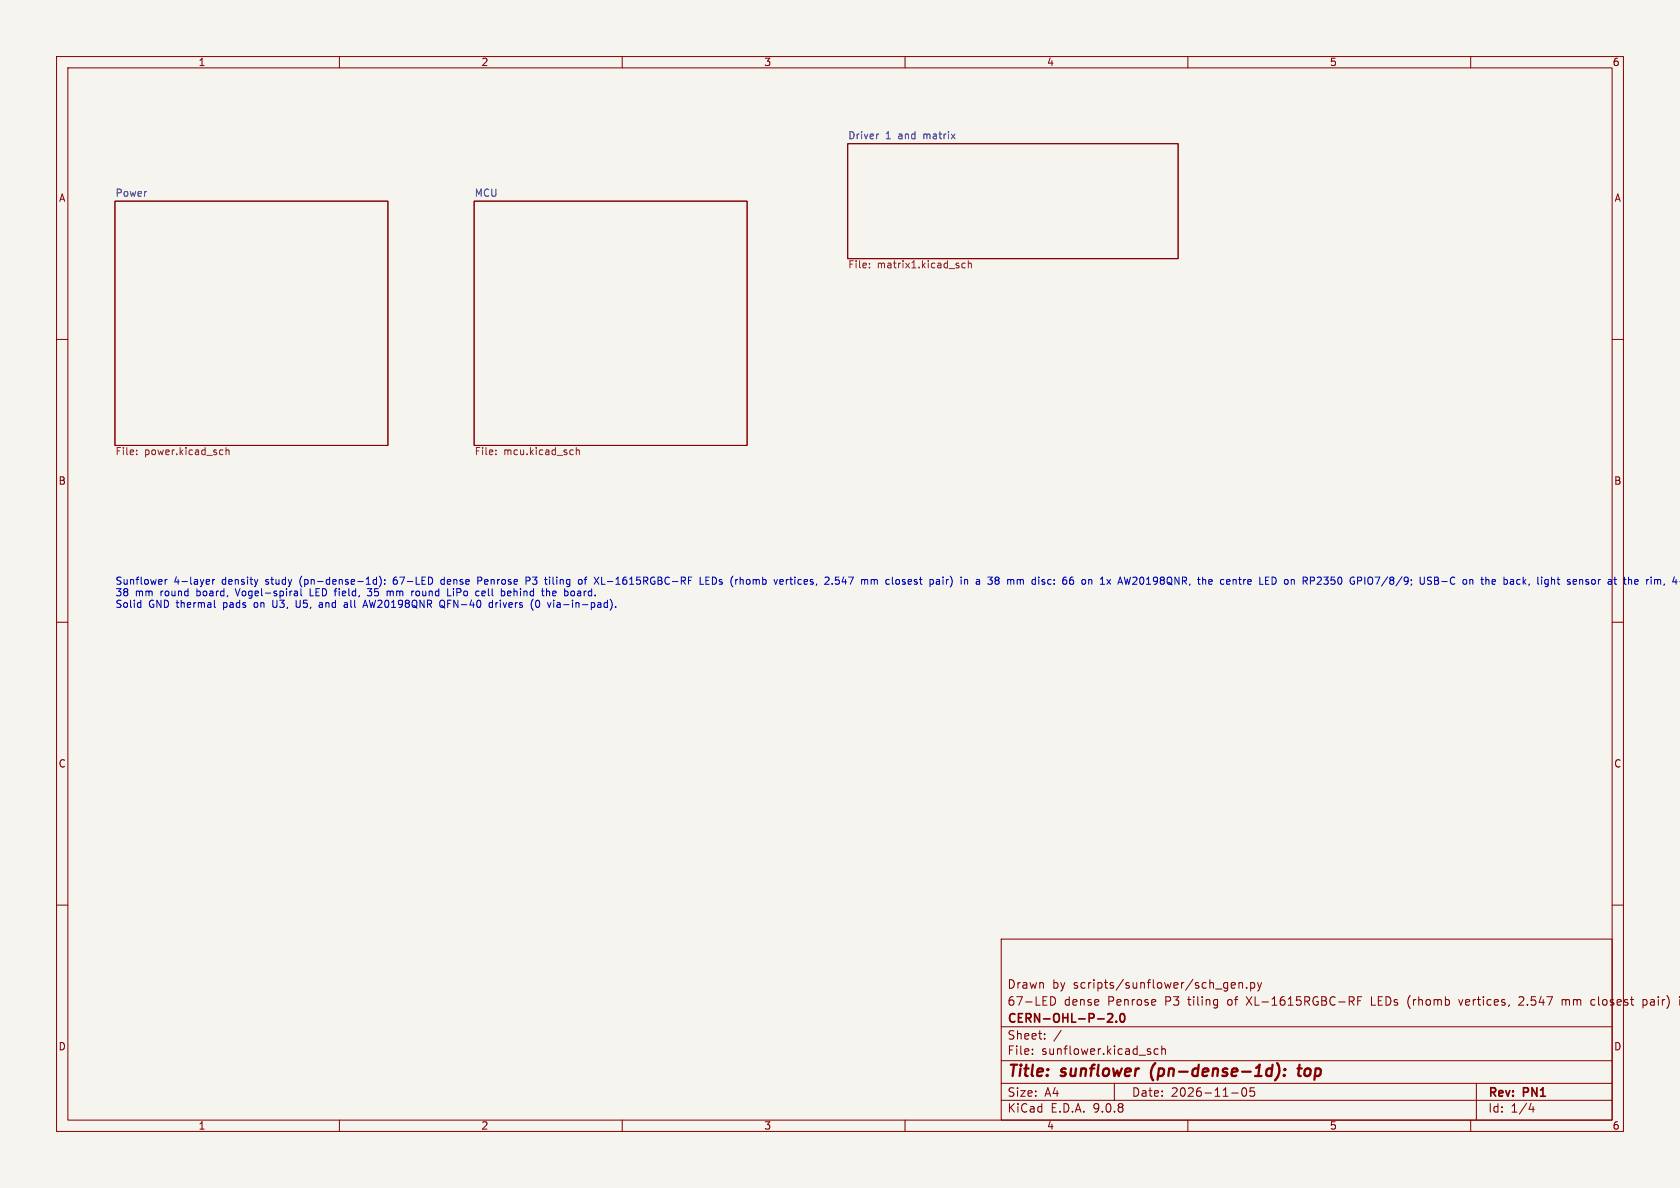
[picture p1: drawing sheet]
<svg xmlns="http://www.w3.org/2000/svg" width="297mm" height="210mm" viewBox="0 0 297 210" stroke-linecap="round" stroke-linejoin="round" font-family="sans-serif">
<path d="M0 0h297v210h-297z" fill="#f5f4ef" stroke="#f5f4ef" stroke-width=".18"/>
<g fill="none" stroke="#840000" stroke-width=".18">
<path d="M10 10h277v190h-277zM12 12h273v186h-273zM60 10v2M110 10v2M160 10v2M210 10v2M260 10v2M20.3 35.6h48.3v43.1h-48.3zM83.8 35.6h48.3v43.1h-48.3zM149.9 25.4h58.4v20.3h-58.4zM10 60h2M285 60h2"/>
<path d="M10 110h2M285 110h2M10 160h2M177 166h108v32h-108zM185.7 176.2a.76 .76 0 0 1 .9 .7 .76 .76 0 0 1-.9 .8zM204.2 176.8l.1 .3-.7 .1M217.7 174.2l.7-.1-.1-.3-.4-.1-.2 .2v.7h.6M219 173.8l.2-.1 .4 .1 .1 .9M219 173.7v1M220.4 174.6v.1M221.1 173.8l.4-.1 .3 .3v.4l-.1 .2h-.6M221.1 173.7v1.5"/>
<path d="M222.3 173.7l.4 1M222.7 174.7l-.2 .4-.2 .1M223 173.7l-.3 1M238.5 176.2h.6l.3 .3-.2 .4-.7 .1M238.9 177l.5 .7M240 176.9h.5M240.7 176.2h-.7v1.5M242.5 176.2v1.5h.7M249.1 176.3l-.2 .7 .2 1M257.9 176.7l.3 1 .4-1M269.1 176.2l-.6 .1M269.3 176.8l-.8 .9h.9"/>
<path d="M276.2 176.7v1M276.2 176.8l.4-.1 .2 .2M276.8 176.9v.8M276.9 176.8l-.1 .1M281.4 177.6h.6M281.4 176.8h.6M285 160h2M290.5 176.8l.4-.1 .3 .3v.4l-.2 .2h-.5M290.5 176.7v1.5M297 176.2v.1M297 176.7v1M60 198v2"/>
<path d="M110 198v2M160 198v2M177 194.5h108M177 191.5h108M177 187.5h108M177 181.5h108M182.5 186.3v.1M182.5 185.5v.1M184.7 183.6v.1M184.7 182.8v.1M187.6 182.1l-1.3 2M197 191.5v3"/>
<path d="M204.7 185.5l-.4-.1-.3 .3v.4l.2 .2h.5M205.4 185.5l.2-.1 .4 .1v.9M205.4 184.9v1.5M210 198v2M217.7 193.2h1.2M219.7 192.4a.81 .81 0 0 0 .3 1.4l.2-.1 .2-.5-.2-.8M221 192.3v.7l.2-.1h.5l.1 .6-.3 .3-.5-.1M260 198v2M261 191.5v6.5M270.7 195l-.4 1.1h.9M271 195.6v1"/>
</g>
<g fill="none" stroke="#840000" stroke-width=".4">
<path d="M203.5 189.3l.1 1.1M224.3 188.9l.6 .1M224.7 190.1l-.2 .1M225 188.2l-.3 2M225.8 187.9a2.32 2.32 0 0 1-.4 3.1M227 190l.1 .1-.1 .1M227 190l-.1 .1 .1 .1M227 190v.2M227.2 189l-.1 .2M227.2 189l.1 .1-.2 .1M227.2 189l-.1 .1v.1M229.4 188.9h.7"/>
<path d="M229.7 188.2l-.2 1.7 .1 .2 .4 .1"/>
</g>
<path d="M195.8 179.3l.6-.1 .2 .1 .1 .3-.9 1.1h.9M198.1 179.3l.2-.1a.81 .81 0 0 1 .6 .6 .81 .81 0 0 1-.3 .8l-.1 .1a.81 .81 0 0 1-.4-1.4zM197.3 180.5v.2" fill="none" stroke="#840000" stroke-width=".3"/>
<g fill="none" stroke="#725600" stroke-width=".18">
<path d="M153.7 47.2v.2M153.7 46.6v.1M170.6 46.6l-.3-.1-.3 .3 .2 .5h.4M171.2 46.6l.2-.1 .3 .1v.8M171.2 46.1v1.3M24.2 79.6v.1M39 79.5l.4 .1M40 79.7l.1-.2 .3 .1 .1 .8M40 79.1v1.3M87.7 79.6v.1M101.2 79.5l.1 .1M101.9 79.7l.2-.2 .3 .1v.8"/>
<path d="M101.9 79.1v1.3M24.2 80.3v.1M39.4 80.3l-.4 .1M87.7 80.3v.1M101.3 80.3l-.1 .1"/>
</g>
<path d="M155.3 23.7l-.2 .1" fill="none" stroke="#006464" stroke-width=".18"/>
<g fill="none" stroke="#0000c2" stroke-width=".18">
<path d="M24.5 106.5l.4 .1M24.9 106.1v1.3M24.9 107.3l-.4 .1M29.2 102.4v.9M29.6 102.4l-.4 .3M36.6 102.4l.4 .1 .1 .2-.7 .2M37 103.2l-.4 .1M37.6 102.4v.9M37.9 106.1v1.1l.2 .2M38 102.4l-.4 .3M41.6 104.1l.4 1.2M45.6 102.4l-.3 .9"/>
<path d="M48.2 106.1v1l.3 .3M52 105.1l.2 .2h.4M52 104.5h.5l.1 .8M52.4 106.1v1l.1 .2 .3 .1M52.6 104.8h-.4l-.2 .2M53.2 104.1v1l.2 .2M54.8 104.1v1.2h.6M56.5 106.6h.4M57 106.8l-.4 .1-.2 .2 .2 .3 .4-.1M60.9 107.3h.5M60.9 106.6h.5v.8M61.4 106.8l-.5 .2"/>
<path d="M64.1 107.4l.5-1.3 .4 1.3M64.3 107h.6M64.9 105.2l.2 .1h.5M64.9 104.1h.8l-.4 .4M65.5 104.5l.1 .1M66.6 102.5l-.4-.1-.2 .3 .1 .5h.5M66.6 102v1.3M67 101.8a1.46 1.46 0 0 1 0 2M68 103.2v.1M68 102.5v.1M68.5 104.5h.3l.2 .2M69 104.7v.6"/>
<path d="M69.2 104.5l-.2 .2M69.7 102.1a.99 .99 0 0 0-.1 1.1l.2 .1M69.8 102.5l-.3 .2M73 104.5h.2M73.8 104.5l-.3 .2v.4l.3 .2M78 107.1l.7 .4M78.4 106.2a.81 .81 0 0 1-.1 1.2l-.4-.1M78.4 102.4l-.3 .1-.2 .2 .1 .5 .4 .1M79.1 105.3h.6M80.2 104.5v.8M85.1 102.1l-.6-.1v1.3M85.1 102.6l-.6 .1"/>
<path d="M85.6 104.5h-.2l-.2 .2v.6h.4M85.8 104.8l-.6 .1M87.1 106.6l-.4-.1-.2 .3 .1 .5h.5M87.1 106.1v1.3M87.7 106.5v.9M87.9 106.5l-.2 .3M89.1 104.5l.1 .2-.1 .6M90.3 104.5h-.4l-.2 .2 .1 .6h.5M90.3 104.8l-.6 .1M93 102.7l.6-.1 .1-.2v-.3l-.7-.1v1.3M94.2 107.8l.1 .1M94.8 106.2a.69 .69 0 0 0 .3 1.2l.2-.1 .1-.4-.1-.7"/>
<path d="M96.6 104.6l.2-.1h.3l.1 .8M96.6 104.1v1.2M97.2 102v.1M97.2 102.4v.9M98.6 106.9l-.2 .2 .2 .3M98.6 106.5l-.1 .1M101.5 104.5l.1 .2-.1 .5-.2 .1h-.3M102.3 102.6l.2-.2 .3 .2 .1 .4-.1 .2-.3 .1-.2-.1zM103.3 102.4h.5M106.4 102v1.3h.6M108.8 107.3v.1M121.7 102h.6"/>
<path d="M123.8 102v1.3h.6M124.8 102.6h.4M125.4 102h-.6v1.3h.6M130.8 102v1.3M131 102.4l-.2 .2M137.9 102.9l.6-.2-.1-.2-.4-.1-.1 .2v.6h.5M146.3 102l.3 .3-.1 .3-.7 .7h.8M147.1 103.2v.1M147.7 103.2l.4 .1M148.3 102h-.6v.6l.4-.1M154 102.6l.4-.2 .2 .2M154 102.4v.9"/>
<path d="M154.6 102.6v.7M154.7 102.4l-.1 .2M158.6 102.4l.3 .1 .1 .2v.5l-.4 .1M165.7 102.4h.2l.2 .2v.7M166.1 103.2l-.4 .1M166.1 102.7l-.4 .1M166.7 102v.1M166.7 102.4v.9M173 102.4l-.4 .1M173.1 102.8h-.3l-.2 .2v.2l.5 .1M174.6 102h.8l-.4 .5M175.2 102.5l.2 .2v.3l-.2 .3"/>
<path d="M185.5 102.4l.3 .1M185.8 103.2l-.3 .1M191.9 102.6l-.4-.2-.2 .3 .1 .5 .3 .1 .2-.1M194.5 103.3h.8M198.8 102l.3 1.3M201.9 102a.79 .79 0 0 1 0 1.3M216.4 102.5l-.4-.1-.2 .3 .1 .5h.5M220.1 102.4h.1M220.8 102.4l-.2 .2v.5l.2 .2M221.2 102.7l-.6 .2M227.2 102.5l.3-.1 .2 .3v.3l-.2 .3-.3-.1-.1-.2zM235.4 102h.6"/>
<path d="M235.5 102.5h.3l.2 .2-.1 .5-.4 .1M243.1 102h.8l-.5 1.3M245.3 102l-1.1 1.6M254.9 102.8h1M257.1 102.1a.59 .59 0 0 0-.7 .5 .59 .59 0 0 0 .7 .6M263.8 102.9l.6-.2-.1-.2-.3-.1-.2 .2v.6h.5M268.4 102.4l-.3 .3v.3l.3 .3M271.9 103.1l.2 .2M272.5 102v.1M278.7 102.6l-.2-.2h-.2l-.2 .2 .1 .6h.5M278.7 102.7l-.6 .2M291.1 102.4v.9"/>
<path d="M291.5 102.4l-.4 .3M294.3 103.2l-.2 .3"/>
</g>
<g font-size="2.8" fill="#840000">
<text x="178" y="190.9">Title:</text>
<text x="187.7" y="190.9">sunflower</text>
<text x="204.3" y="190.9">(pn-dense-1d):</text>
<text x="231.2" y="190.9">top</text>
</g>
<g font-size="2.1" fill="#840000">
<text x="178" y="178">67-LED</text>
<text x="178" y="175">Drawn</text>
<text x="186" y="175">by</text>
<text x="188.1" y="178">dense</text>
<text x="189.8" y="175">scripts/sunflower/sch_gen.py</text>
<text x="195.9" y="178">Penrose</text>
<text x="206.1" y="178">P3</text>
<text x="210.3" y="178">tiling</text>
<text x="217.4" y="178">of</text>
<text x="220.9" y="178">XL-1615RGBC-RF</text>
<text x="243.1" y="178">LEDs</text>
<text x="249.7" y="178">(rhomb</text>
<text x="259" y="178">vertices,</text>
<text x="269.7" y="178">2.547</text>
<text x="277.4" y="178">mm</text>
<text x="282.7" y="178">closest</text>
<text x="292" y="178">pair)</text>
<text x="178" y="184">Sheet:</text>
<text x="178" y="181.2">CERN-OHL-P-2.0</text>
<text x="178" y="186.7">File:</text>
<text x="184.1" y="186.7">sunflower.kicad_sch</text>
<text x="178" y="196.9">KiCad</text>
<text x="178" y="194.1">Size:</text>
<text x="184.7" y="194.1">A4</text>
<text x="185.7" y="196.9">E.D.A.</text>
<text x="193.3" y="196.9">9.0.8</text>
<text x="200" y="194.1">Date:</text>
<text x="207" y="194.1">2026-11-05</text>
<text x="263" y="194.3">Rev:</text>
<text x="263" y="196.9">Id:</text>
<text x="267.1" y="196.9">1/4</text>
<text x="269.4" y="194.3">PN1</text>
</g>
<g font-size="1.8" fill="#840000">
<text x="35" y="11.9">1</text>
<text x="85" y="11.9">2</text>
<text x="135" y="11.9">3</text>
<text x="185" y="11.9">4</text>
<text x="235" y="11.9">5</text>
<text x="285" y="11.9">6</text>
<text x="10.3" y="35.9">A</text>
<text x="285.3" y="35.9">A</text>
<text x="10.3" y="85.9">B</text>
<text x="285.3" y="85.9">B</text>
<text x="10.3" y="135.9">C</text>
<text x="285.3" y="135.9">C</text>
<text x="10.3" y="185.9">D</text>
<text x="285.3" y="185.9">D</text>
<text x="35" y="199.9">1</text>
<text x="85" y="199.9">2</text>
<text x="135" y="199.9">3</text>
<text x="185" y="199.9">4</text>
<text x="235" y="199.9">5</text>
<text x="285" y="199.9">6</text>
</g>
<g font-size="1.8" fill="#006464">
<text x="149.9" y="24.7">Driver</text>
<text x="156.5" y="24.7">1</text>
<text x="158.9" y="24.7">and</text>
<text x="163.5" y="24.7">matrix</text>
<text x="20.3" y="34.9">Power</text>
<text x="83.8" y="34.9">MCU</text>
</g>
<g font-size="1.8" fill="#725600">
<text x="149.9" y="47.5">File:</text>
<text x="155.1" y="47.5">matrix1.kicad_sch</text>
<text x="20.3" y="80.5">File:</text>
<text x="25.5" y="80.5">power.kicad_sch</text>
<text x="83.8" y="80.5">File:</text>
<text x="89" y="80.5">mcu.kicad_sch</text>
</g>
<g font-size="1.8" fill="#0000c2">
<text x="20.3" y="103.6">Sunflower</text>
<text x="20.3" y="105.6">38</text>
<text x="20.3" y="107.7">Solid</text>
<text x="23.9" y="105.6">mm</text>
<text x="26.3" y="107.7">GND thermal</text>
<text x="28.5" y="105.6">round</text>
<text x="30.7" y="103.6">4-layer</text>
<text x="35" y="105.6">board,</text>
<text x="39.4" y="103.6">density</text>
<text x="39.7" y="107.7">pads</text>
<text x="42.2" y="105.6">Vogel-spiral</text>
<text x="45.4" y="107.7">on</text>
<text x="47.2" y="103.6">study</text>
<text x="48.9" y="107.7">U3,</text>
<text x="53.2" y="107.7">U5,</text>
<text x="53.4" y="103.6">(pn-dense-1d):</text>
<text x="55.4" y="105.6">LED field,</text>
<text x="57.5" y="107.7">and</text>
<text x="62.1" y="107.7">all</text>
<text x="65.8" y="107.7">AW20198QNR</text>
<text x="66.1" y="105.6">35</text>
<text x="69.7" y="105.6">mm</text>
<text x="70.2" y="103.6">67-LED</text>
<text x="74.2" y="105.6">round</text>
<text x="78.8" y="103.6">dense</text>
<text x="79.4" y="107.7">QFN-40</text>
<text x="80.8" y="105.6">LiPo</text>
<text x="85.5" y="103.6">Penrose</text>
<text x="86" y="105.6">cell</text>
<text x="88.4" y="107.7">drivers</text>
<text x="90.7" y="105.6">behind</text>
<text x="94.2" y="103.6">P3</text>
<text x="95.9" y="107.7">(0</text>
<text x="97.9" y="103.6">tiling</text>
<text x="98.1" y="105.6">the</text>
<text x="99.2" y="107.7">via-in-pad).</text>
<text x="102.3" y="105.6">board.</text>
<text x="103.9" y="103.6">of</text>
<text x="107" y="103.6">XL-1615RGBC-RF</text>
<text x="125.8" y="103.6">LEDs</text>
<text x="131.5" y="103.6">(rhomb</text>
<text x="139.4" y="103.6">vertices,</text>
<text x="148.6" y="103.6">2.547</text>
<text x="155.2" y="103.6">mm</text>
<text x="159.7" y="103.6">closest</text>
<text x="167.7" y="103.6">pair)</text>
<text x="173.4" y="103.6">in</text>
<text x="176.3" y="103.6">a</text>
<text x="178.6" y="103.6">38</text>
<text x="182.2" y="103.6">mm</text>
<text x="186.8" y="103.6">disc:</text>
<text x="192.4" y="103.6">66</text>
<text x="196" y="103.6">on</text>
<text x="199.5" y="103.6">1x</text>
<text x="202.9" y="103.6">AW20198QNR,</text>
<text x="217.2" y="103.6">the</text>
<text x="221.3" y="103.6">centre</text>
<text x="228.4" y="103.6">LED on</text>
<text x="236.5" y="103.6">RP2350</text>
<text x="245" y="103.6">GPIO7/8/9;</text>
<text x="257.6" y="103.6">USB-C</text>
<text x="265.4" y="103.6">on</text>
<text x="268.9" y="103.6">the</text>
<text x="273" y="103.6">back,</text>
<text x="279.2" y="103.6">light</text>
<text x="284.7" y="103.6">sensor</text>
<text x="292.1" y="103.6">at</text>
<text x="295.1" y="103.6">the</text>
</g>
</svg>
